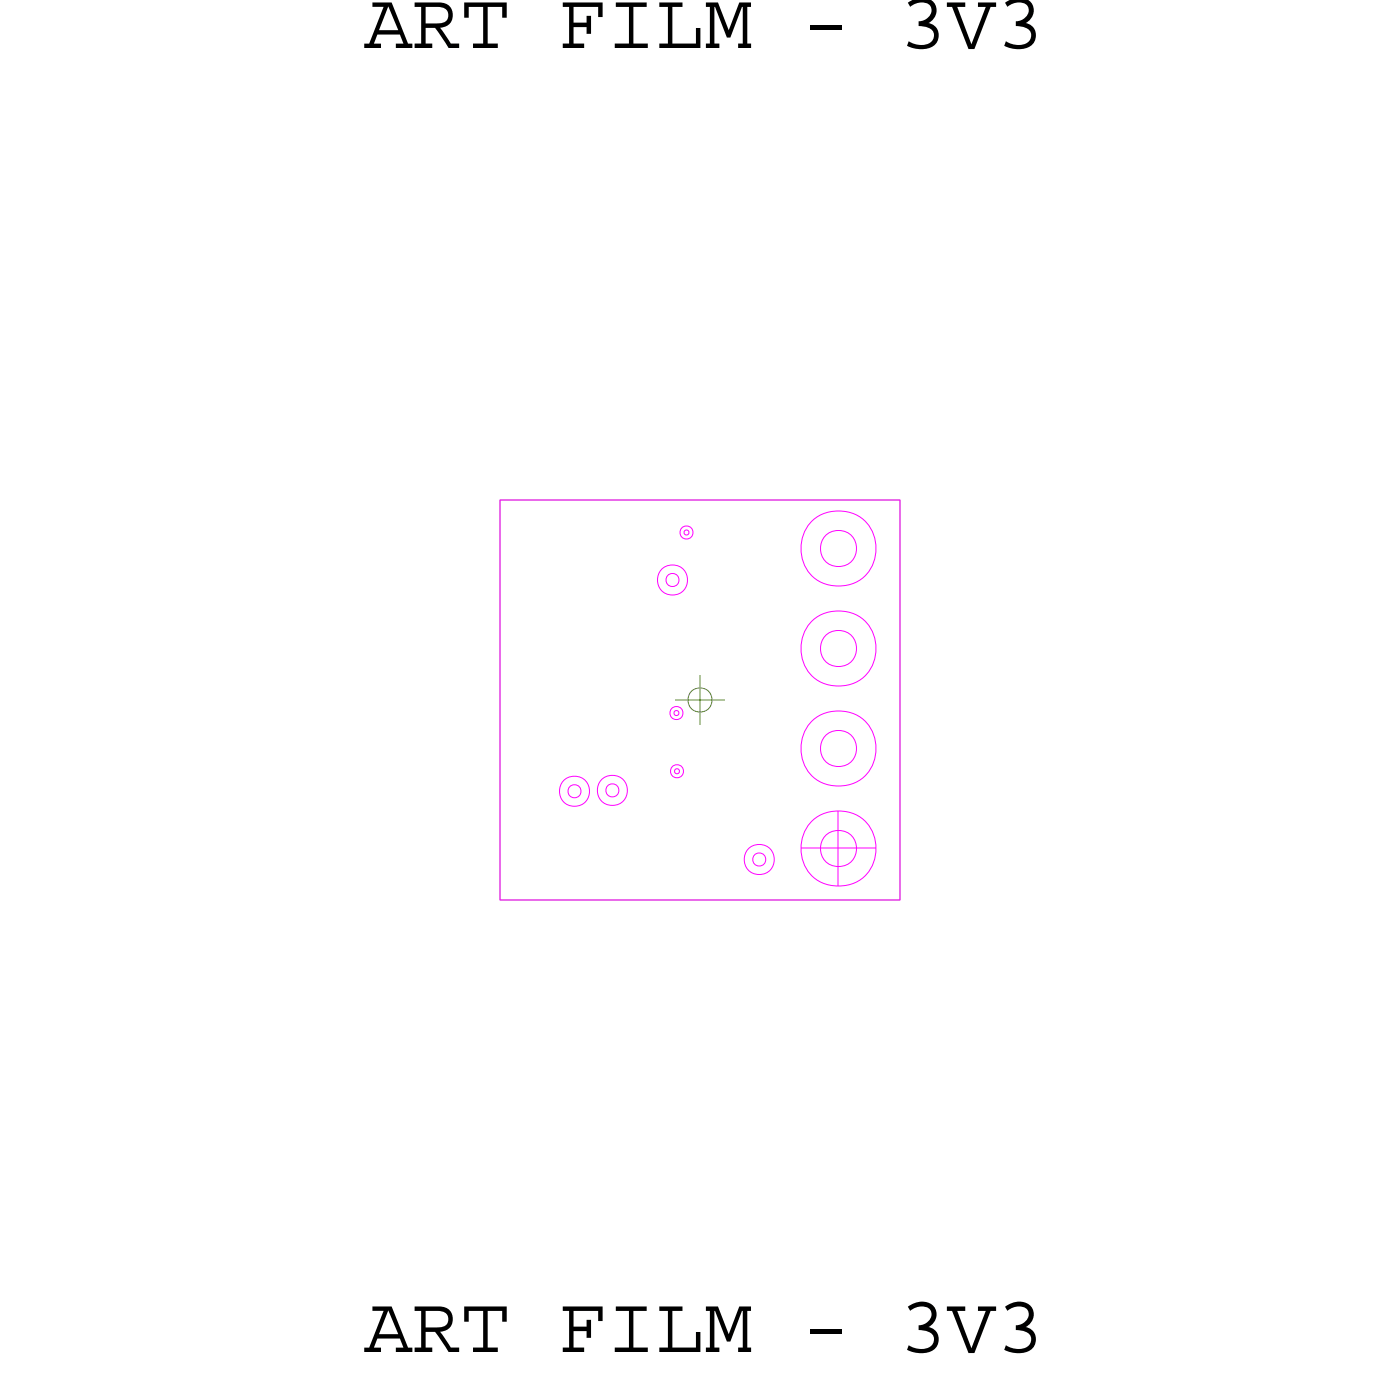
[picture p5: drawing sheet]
<svg xmlns="http://www.w3.org/2000/svg" width="36mm" height="36mm" viewBox="0 0 36 36" stroke-linecap="round" stroke-linejoin="round" font-family="sans-serif">
<!-- layer: Board Outline -->
<path d="M12.7 12.7h10.2zM12.7 12.7v10.2zM22.9 12.7v10.2zM12.7 22.9h10.2z" fill="none" stroke="#acacac" stroke-width=".03"/>
<!-- layer: Nets -->
<g fill="none" stroke="#f0f" stroke-width=".03">
<path d="M12.7 12.7h10.2v10.2h-10.2zM15.4 20l.2-.1 .1 .1v.2h-.1h-.2zM16.9 14.7l.2-.1 .1 .1v.1l-.1 .1-.2-.1zM17 18l.2-.1 .1 .1v.2l-.1 .1-.2-.1zM17 19.5l.2-.1 .1 .1v.2l-.1 .1-.2-.1zM17.1 19.6l.1-.1 .1 .1-.1 .1zM17.2 18v.1v.1l-.1-.1zM17.3 13.4h.1h.2v.2l-.2 .1-.1-.1zM17.4 13.5h.1l-.1 .1zM14.4 20l.2-.1 .1 .1v.2l-.1 .1-.2-.1zM19.1 21.8l.2-.1 .1 .1v.1l-.1 .1-.2-.1zM20.3 21.5h2z"/>
<path d="M21.3 20.6v1.9z"/>
<circle cx="17.1" cy="14.7" r=".38"/>
<circle cx="21.3" cy="13.9" r=".96"/>
<circle cx="21.3" cy="19" r=".96"/>
<circle cx="21.3" cy="16.5" r=".96"/>
<circle cx="21.3" cy="16.5" r=".46"/>
<circle cx="21.3" cy="13.9" r=".46"/>
<circle cx="21.3" cy="19" r=".46"/>
<circle cx="14.6" cy="20.1" r=".38"/>
<circle cx="15.6" cy="20.1" r=".38"/>
<circle cx="19.3" cy="21.8" r=".38"/>
<circle cx="21.3" cy="21.6" r=".96"/>
<circle cx="21.3" cy="21.6" r=".46"/>
</g>
<!-- layer: Drawing Origin -->
<path d="M17.1 17.8h1.3M17.6 17.6l.2-.1 .2 .1 .1 .2-.1 .2-.2 .1-.2-.1-.1-.2zM17.8 17.1v1.3" fill="none" stroke="#638b3a" stroke-width=".03"/>
<g font-size="2.1">
<text x="9.2" y="1.2">ART FILM - 3V3</text>
<text x="9.2" y="34.3">ART FILM - 3V3</text>
</g>
</svg>
